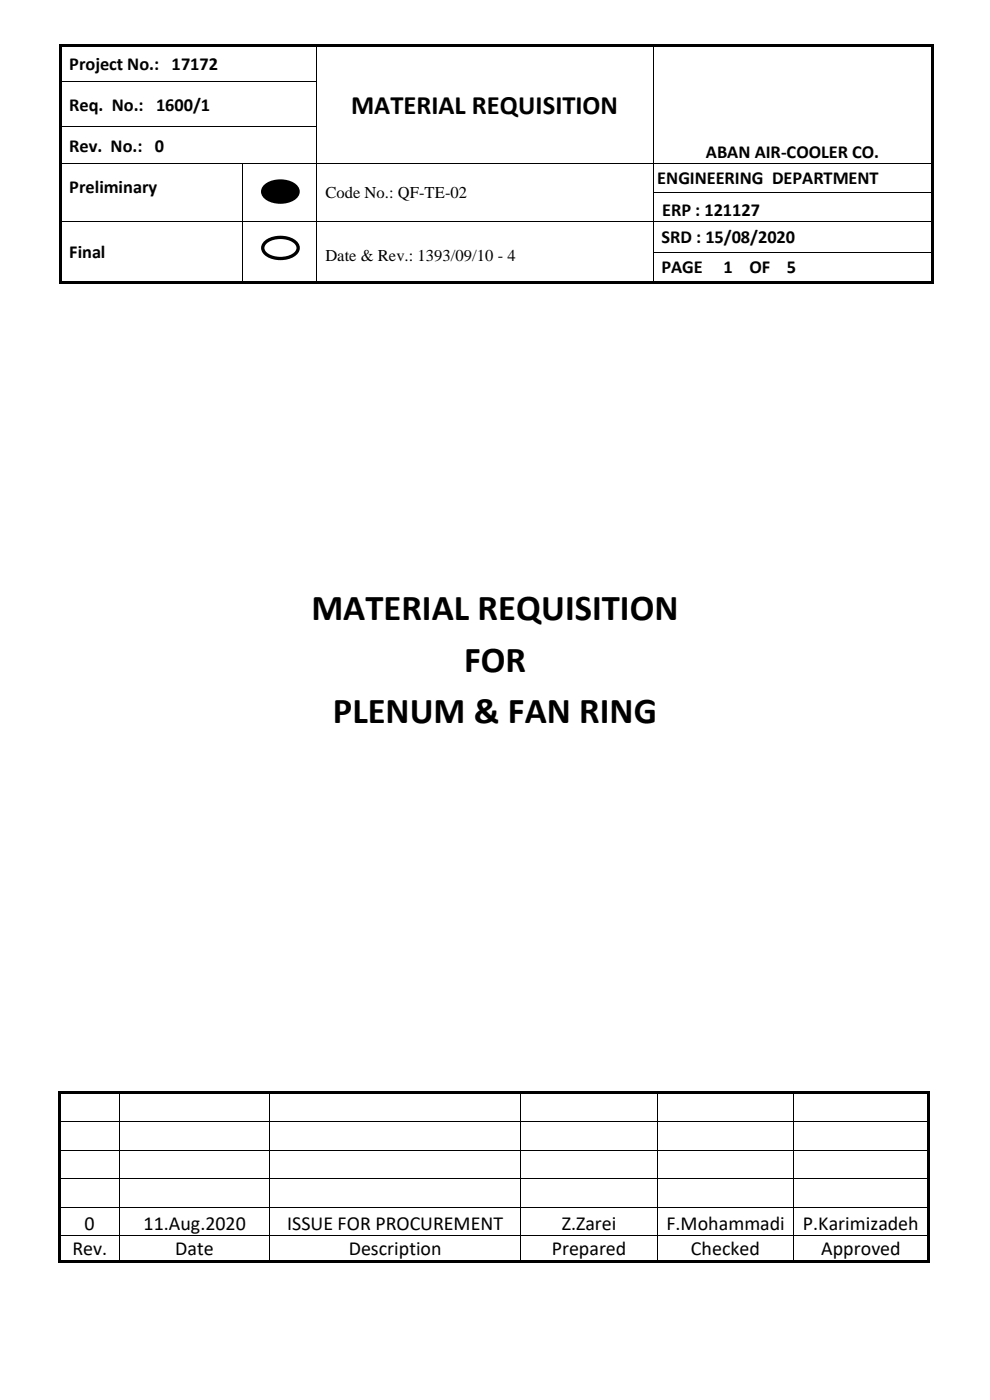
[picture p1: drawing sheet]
<svg xmlns="http://www.w3.org/2000/svg" width="210mm" height="297mm" viewBox="0 0 210 297" stroke-linecap="round" stroke-linejoin="round" font-family="sans-serif">
<g fill="#000">
<path d="M12.5 9.3h.5v.6h-.5z" fill-rule="evenodd"/>
<path d="M12.5 9.3h.5v.5h-.5z" fill-rule="evenodd"/>
<path d="M12.5 9.9h.5v7.3h-.5z" fill-rule="evenodd"/>
<path d="M12.5 17.2h.5v.5h-.5z" fill-rule="evenodd"/>
<path d="M13 9.3h54v.5h-54z" fill-rule="evenodd"/>
<path d="M67 9.8l.2 .1z" fill-rule="evenodd"/>
<path d="M67 9.3h.5v.5h-.5z" fill-rule="evenodd"/>
<path d="M67 17.2h.2v.5h-.2z" fill-rule="evenodd"/>
<path d="M67.5 9.3h71v.5h-71z" fill-rule="evenodd"/>
<path d="M138.5 9.8l.1 .1z" fill-rule="evenodd"/>
<path d="M138.5 9.3h.5v.5h-.5z" fill-rule="evenodd"/>
<path d="M138.5 17.2h.1v.5h-.1z" fill-rule="evenodd"/>
<path d="M139 9.3h58.5v.5h-58.5z" fill-rule="evenodd"/>
<path d="M197.5 9.3h.5v.6h-.5z" fill-rule="evenodd"/>
<path d="M197.5 9.3h.5v.5h-.5z" fill-rule="evenodd"/>
<path d="M197.5 9.9h.5v7.3h-.5z" fill-rule="evenodd"/>
<path d="M197.5 17.2h.5v.5h-.5z" fill-rule="evenodd"/>
<path d="M12.5 17.7h.5v9h-.5z" fill-rule="evenodd"/>
<path d="M12.5 26.7h.5v.5h-.5z" fill-rule="evenodd"/>
<path d="M12.5 27.2h.5v7.4h-.5z" fill-rule="evenodd"/>
<path d="M12.5 34.6h.5v.1h-.5z" fill-rule="evenodd"/>
<path d="M51.4 34.6h.1v.1h-.1z" fill-rule="evenodd"/>
<path d="M67 26.7h.2v.5h-.2z" fill-rule="evenodd"/>
<path d="M67 34.6h.2v.1h-.2z" fill-rule="evenodd"/>
<path d="M138.5 26.7h.1v.5h-.1z" fill-rule="evenodd"/>
<path d="M138.5 34.6h.1v.1h-.1z" fill-rule="evenodd"/>
<path d="M197.5 17.7h.5v9h-.5z" fill-rule="evenodd"/>
<path d="M197.5 26.7h.5v.5h-.5z" fill-rule="evenodd"/>
<path d="M197.5 27.2h.5v7.4h-.5z" fill-rule="evenodd"/>
<path d="M197.5 34.6h.5v.1h-.5z" fill-rule="evenodd"/>
<path d="M12.5 34.7h.5v6.2h-.5z" fill-rule="evenodd"/>
<path d="M12.5 40.9h.5v.1h-.5z" fill-rule="evenodd"/>
<path d="M12.5 41h.5v5.8h-.5z" fill-rule="evenodd"/>
<path d="M12.5 46.8h.5v.2h-.5z" fill-rule="evenodd"/>
<path d="M12.5 47h.5v6.4h-.5z" fill-rule="evenodd"/>
<path d="M12.5 53.4h.5v.2h-.5z" fill-rule="evenodd"/>
<path d="M12.5 53.6h.5v6.1h-.5z" fill-rule="evenodd"/>
<path d="M51.4 40.9h.1v.1h-.1z" fill-rule="evenodd"/>
<path d="M51.4 46.8h.1v.2h-.1z" fill-rule="evenodd"/>
<path d="M51.4 53.4h.1v.2h-.1z" fill-rule="evenodd"/>
<path d="M56.1 39.7a5.2 5.2 0 0 1 6.8 0 1.73 1.73 0 0 1-1.1 2.7 5.3 5.3 0 0 1-5.7-.8 1.46 1.46 0 0 1 0-1.9z" fill-rule="evenodd"/>
<path d="M67 40.9h.2v.1h-.2z" fill-rule="evenodd"/>
<path d="M67 46.8h.2v.2h-.2z" fill-rule="evenodd"/>
<path d="M67 53.4h.2v.2h-.2z" fill-rule="evenodd"/>
<path d="M138.5 40.9h.1v.1h-.1z" fill-rule="evenodd"/>
<path d="M138.5 46.8h.1v.2h-.1z" fill-rule="evenodd"/>
<path d="M138.5 53.4h.1v.2h-.1z" fill-rule="evenodd"/>
<path d="M197.5 34.7h.5v6.2h-.5z" fill-rule="evenodd"/>
<path d="M197.5 40.9h.5v.1h-.5z" fill-rule="evenodd"/>
<path d="M197.5 41h.5v5.8h-.5z" fill-rule="evenodd"/>
<path d="M197.5 46.8h.5v.2h-.5z" fill-rule="evenodd"/>
<path d="M197.5 47h.5v6.4h-.5z" fill-rule="evenodd"/>
<path d="M197.5 53.4h.5v.2h-.5z" fill-rule="evenodd"/>
<path d="M197.5 53.6h.5v6.1h-.5z" fill-rule="evenodd"/>
<path d="M12.5 59.7h.5v.5h-.5z" fill-rule="evenodd"/>
<path d="M12.5 59.7h.5v.5h-.5z" fill-rule="evenodd"/>
<path d="M13 59.7h38.4v.5h-38.4z" fill-rule="evenodd"/>
<path d="M51.4 59.7h.5v.5h-.5z" fill-rule="evenodd"/>
<path d="M51.9 59.7h15.1v.5h-15.1z" fill-rule="evenodd"/>
<path d="M67 59.7h.5v.5h-.5z" fill-rule="evenodd"/>
<path d="M67.5 59.7h71v.5h-71z" fill-rule="evenodd"/>
<path d="M138.5 59.7h.5v.5h-.5z" fill-rule="evenodd"/>
<path d="M139 59.7h58.5v.5h-58.5z" fill-rule="evenodd"/>
<path d="M197.5 59.7h.5v.5h-.5z" fill-rule="evenodd"/>
<path d="M197.5 59.7h.5v.5h-.5z" fill-rule="evenodd"/>
</g>
<g fill="none" stroke="#000" stroke-width=".21">
<path d="M13 17.3h54M67.1 9.9v7.3M67.1 17.7v9M138.5 9.9v7.3M138.5 17.7v9M13 26.8h54M13 34.6h38.4M51.4 34.7v6.2M51.5 34.6h15.5M67.1 27.2v7.4M67.1 34.7v6.2M67.2 34.6h71.3"/>
<path d="M138.5 27.2v7.4M138.5 34.7v6.2M138.6 34.6h58.9M13 46.9h38.4M51.4 41v5.8M51.4 47v6.4M51.4 53.6v6.1M51.5 46.9h15.5M67.1 41v5.8M67.1 47v6.4M67.1 53.6v6.1M67.2 46.9h71.3"/>
<path d="M138.5 41v5.8M138.5 47v6.4M138.5 53.6v6.1M138.6 40.9h58.9M138.6 46.9h58.9M138.6 53.5h58.9"/>
</g>
<path d="M56.1 39.7a5.2 5.2 0 0 1 6.8 0 1.73 1.73 0 0 1-1.1 2.7 5.3 5.3 0 0 1-5.7-.8 1.46 1.46 0 0 1 0-1.9z" fill="none" stroke="#000" stroke-width=".71" stroke-linecap="butt"/>
<path d="M56.1 51.6a5.2 5.2 0 0 1 6.8 0 1.73 1.73 0 0 1-1.1 2.8 5.3 5.3 0 0 1-5.7-.8 1.46 1.46 0 0 1 0-2z" fill-rule="evenodd" fill="#fff"/>
<path d="M56.1 51.6a5.2 5.2 0 0 1 6.8 0 1.73 1.73 0 0 1-1.1 2.8 5.3 5.3 0 0 1-5.7-.8 1.46 1.46 0 0 1 0-2z" fill="none" stroke="#000" stroke-width=".71" stroke-linecap="butt"/>
<g fill="#000">
<path d="M12.4 231.5h.6v.5h-.6z" fill-rule="evenodd"/>
<path d="M12.4 231.5h.6v.5h-.6z" fill-rule="evenodd"/>
<path d="M12.4 232h.6v5.9h-.6z" fill-rule="evenodd"/>
<path d="M12.4 237.9h.6v.2h-.6z" fill-rule="evenodd"/>
<path d="M13 231.5h12.3v.5h-12.3z" fill-rule="evenodd"/>
<path d="M25.3 232h.2z" fill-rule="evenodd"/>
<path d="M25.3 231.5h.5v.5h-.5z" fill-rule="evenodd"/>
<path d="M25.3 237.9h.2v.2h-.2z" fill-rule="evenodd"/>
<path d="M25.8 231.5h31.3v.5h-31.3z" fill-rule="evenodd"/>
<path d="M57.1 232h.1z" fill-rule="evenodd"/>
<path d="M57.1 231.5h.5v.5h-.5z" fill-rule="evenodd"/>
<path d="M57.1 237.9h.1v.2h-.1z" fill-rule="evenodd"/>
<path d="M57.6 231.5h52.8v.5h-52.8z" fill-rule="evenodd"/>
<path d="M110.4 232h.2z" fill-rule="evenodd"/>
<path d="M110.4 231.5h.5v.5h-.5z" fill-rule="evenodd"/>
<path d="M110.4 237.9h.2v.2h-.2z" fill-rule="evenodd"/>
<path d="M110.9 231.5h28.5v.5h-28.5z" fill-rule="evenodd"/>
<path d="M139.4 232h.2z" fill-rule="evenodd"/>
<path d="M139.4 231.5h.5v.5h-.5z" fill-rule="evenodd"/>
<path d="M139.4 237.9h.2v.2h-.2z" fill-rule="evenodd"/>
<path d="M139.9 231.5h28.4v.5h-28.4z" fill-rule="evenodd"/>
<path d="M168.3 232h.2z" fill-rule="evenodd"/>
<path d="M168.3 231.5h.5v.5h-.5z" fill-rule="evenodd"/>
<path d="M168.3 237.9h.2v.2h-.2z" fill-rule="evenodd"/>
<path d="M168.8 231.5h27.8v.5h-27.8z" fill-rule="evenodd"/>
<path d="M196.6 231.5h.5v.5h-.5z" fill-rule="evenodd"/>
<path d="M196.6 231.5h.5v.5h-.5z" fill-rule="evenodd"/>
<path d="M196.6 232h.5v5.9h-.5z" fill-rule="evenodd"/>
<path d="M196.6 237.9h.5v.2h-.5z" fill-rule="evenodd"/>
<path d="M12.4 238.1h.6v5.8h-.6z" fill-rule="evenodd"/>
<path d="M12.4 243.9h.6v.2h-.6z" fill-rule="evenodd"/>
<path d="M12.4 244.1h.6v5.9h-.6z" fill-rule="evenodd"/>
<path d="M12.4 250h.6v.1h-.6z" fill-rule="evenodd"/>
<path d="M12.4 250.1h.6v5.9h-.6z" fill-rule="evenodd"/>
<path d="M12.4 256h.6v.2h-.6z" fill-rule="evenodd"/>
<path d="M25.3 243.9h.2v.2h-.2z" fill-rule="evenodd"/>
<path d="M25.3 250h.2v.1h-.2z" fill-rule="evenodd"/>
<path d="M25.3 256h.2v.2h-.2z" fill-rule="evenodd"/>
<path d="M57.1 243.9h.1v.2h-.1z" fill-rule="evenodd"/>
<path d="M57.1 250h.1v.1h-.1z" fill-rule="evenodd"/>
<path d="M57.1 256h.1v.2h-.1z" fill-rule="evenodd"/>
<path d="M110.4 243.9h.2v.2h-.2z" fill-rule="evenodd"/>
<path d="M110.4 250h.2v.1h-.2z" fill-rule="evenodd"/>
<path d="M110.4 256h.2v.2h-.2z" fill-rule="evenodd"/>
<path d="M139.4 243.9h.2v.2h-.2z" fill-rule="evenodd"/>
<path d="M139.4 250h.2v.1h-.2z" fill-rule="evenodd"/>
<path d="M139.4 256h.2v.2h-.2z" fill-rule="evenodd"/>
<path d="M168.3 243.9h.2v.2h-.2z" fill-rule="evenodd"/>
<path d="M168.3 250h.2v.1h-.2z" fill-rule="evenodd"/>
<path d="M168.3 256h.2v.2h-.2z" fill-rule="evenodd"/>
<path d="M196.6 238.1h.5v5.8h-.5z" fill-rule="evenodd"/>
<path d="M196.6 243.9h.5v.2h-.5z" fill-rule="evenodd"/>
<path d="M196.6 244.1h.5v5.9h-.5z" fill-rule="evenodd"/>
<path d="M196.6 250h.5v.1h-.5z" fill-rule="evenodd"/>
<path d="M196.6 250.1h.5v5.9h-.5z" fill-rule="evenodd"/>
<path d="M196.6 256h.5v.2h-.5z" fill-rule="evenodd"/>
<path d="M12.4 256.2h.6v5.9h-.6z" fill-rule="evenodd"/>
<path d="M12.4 262.1h.6v.2h-.6z" fill-rule="evenodd"/>
<path d="M12.4 262.3h.6v5.2h-.6z" fill-rule="evenodd"/>
<path d="M12.4 267.5h.6v.5h-.6z" fill-rule="evenodd"/>
<path d="M12.4 267.5h.6v.5h-.6z" fill-rule="evenodd"/>
<path d="M13 267.5h12.3v.5h-12.3z" fill-rule="evenodd"/>
<path d="M25.3 262.1h.2v.2h-.2z" fill-rule="evenodd"/>
<path d="M25.3 267.5h.5v.5h-.5z" fill-rule="evenodd"/>
<path d="M25.8 267.5h31.3v.5h-31.3z" fill-rule="evenodd"/>
<path d="M57.1 262.1h.1v.2h-.1z" fill-rule="evenodd"/>
<path d="M57.1 267.5h.5v.5h-.5z" fill-rule="evenodd"/>
<path d="M57.6 267.5h52.8v.5h-52.8z" fill-rule="evenodd"/>
<path d="M110.4 262.1h.2v.2h-.2z" fill-rule="evenodd"/>
<path d="M110.4 267.5h.5v.5h-.5z" fill-rule="evenodd"/>
<path d="M110.9 267.5h28.5v.5h-28.5z" fill-rule="evenodd"/>
<path d="M139.4 262.1h.2v.2h-.2z" fill-rule="evenodd"/>
<path d="M139.4 267.5h.5v.5h-.5z" fill-rule="evenodd"/>
<path d="M139.9 267.5h28.4v.5h-28.4z" fill-rule="evenodd"/>
<path d="M168.3 262.1h.2v.2h-.2z" fill-rule="evenodd"/>
<path d="M168.3 267.5h.5v.5h-.5z" fill-rule="evenodd"/>
<path d="M168.8 267.5h27.8v.5h-27.8z" fill-rule="evenodd"/>
<path d="M196.6 256.2h.5v5.9h-.5z" fill-rule="evenodd"/>
<path d="M196.6 262.1h.5v.2h-.5z" fill-rule="evenodd"/>
<path d="M196.6 262.3h.5v5.2h-.5z" fill-rule="evenodd"/>
<path d="M196.6 267.5h.5v.5h-.5z" fill-rule="evenodd"/>
<path d="M196.6 267.5h.5v.5h-.5z" fill-rule="evenodd"/>
</g>
<g fill="none" stroke="#000" stroke-width=".21">
<path d="M13 238h12.3M25.4 232v5.9M25.4 238.1v5.8M25.5 238h31.6M57.2 232v5.9M57.2 238.1v5.8M57.2 238h53.2M110.5 232v5.9M110.5 238.1v5.8M110.6 238h28.8M139.5 232v5.9M139.5 238.1v5.8"/>
<path d="M139.6 238h28.7M168.4 232v5.9M168.4 238.1v5.8M168.5 238h28.1M13 244h12.3M13 250.1h12.3M13 256.1h12.3M25.4 244.1v5.9M25.4 250.1v5.9M25.4 256.2v5.9M25.5 244h31.6M25.5 250.1h31.6"/>
<path d="M25.5 256.1h31.6M57.2 244.1v5.9M57.2 250.1v5.9M57.2 256.2v5.9M57.2 244h53.2M57.2 250.1h53.2M57.2 256.1h53.2M110.5 244.1v5.9M110.5 250.1v5.9M110.5 256.2v5.9M110.6 244h28.8M110.6 250.1h28.8"/>
<path d="M110.6 256.1h28.8M139.5 244.1v5.9M139.5 250.1v5.9M139.5 256.2v5.9M139.6 244h28.7M139.6 250.1h28.7M139.6 256.1h28.7M168.4 244.1v5.9M168.4 250.1v5.9M168.4 256.2v5.9M168.5 244h28.1M168.5 250.1h28.1"/>
<path d="M168.5 256.1h28.1M13 262.2h12.3M25.4 262.3v5.2M25.5 262.2h31.6M57.2 262.3v5.2M57.2 262.2h53.2M110.5 262.3v5.2M110.6 262.2h28.8M139.5 262.3v5.2M139.6 262.2h28.7M168.4 262.3v5.2M168.5 262.2h28.1"/>
</g>
<g font-size="7.7">
<text x="66.1" y="131.6">MATERIAL REQUISITION</text>
<text x="98.4" y="142.5">FOR</text>
<text x="70.6" y="153.4">PLENUM &amp; FAN RING</text>
</g>
<text font-size="5.6" x="74.5" y="24.2">MATERIAL REQUISITION</text>
<g font-size="4.2">
<text x="17.9" y="260.9">0</text>
<text x="30.4" y="260.9">11.Aug.2020</text>
<text x="60.9" y="260.9">ISSUE FOR PROCUREMENT</text>
<text x="119.2" y="260.9">Z.Zarei</text>
<text x="141.4" y="260.9">F.Mohammadi</text>
<text x="170.3" y="260.9">P.Karimizadeh</text>
<text x="15.4" y="266.3">Rev.</text>
<text x="37.2" y="266.3">Date</text>
<text x="74" y="266.3">Description</text>
<text x="117" y="266.3">Prepared</text>
<text x="146.6" y="266.3">Checked</text>
<text x="174.2" y="266.3">Approved</text>
</g>
<g font-size="3.9">
<text x="14.7" y="14.8">Project No.: 17172</text>
<text x="14.7" y="23.5">Req. No.: 1600/1</text>
<text x="14.7" y="32.2">Rev. No.: 0</text>
<text x="149.8" y="33.5">ABAN AIR-COOLER CO.</text>
<text x="14.7" y="41">Preliminary</text>
<text x="139.4" y="39.1">ENGINEERING DEPARTMENT</text>
<text x="140.4" y="45.8">ERP : 121127</text>
<text x="140.3" y="51.5">SRD : 15/08/2020</text>
<text x="14.7" y="54.8">Final</text>
<text x="140.3" y="58">PAGE</text>
<text x="153.5" y="58">1</text>
<text x="159" y="58">OF</text>
<text x="166.9" y="58">5</text>
</g>
<g font-size="3.5">
<text x="69" y="42">Code No.: QF-TE-02</text>
<text x="69" y="55.3">Date &amp; Rev.: 1393/09/10 - 4</text>
</g>
</svg>
